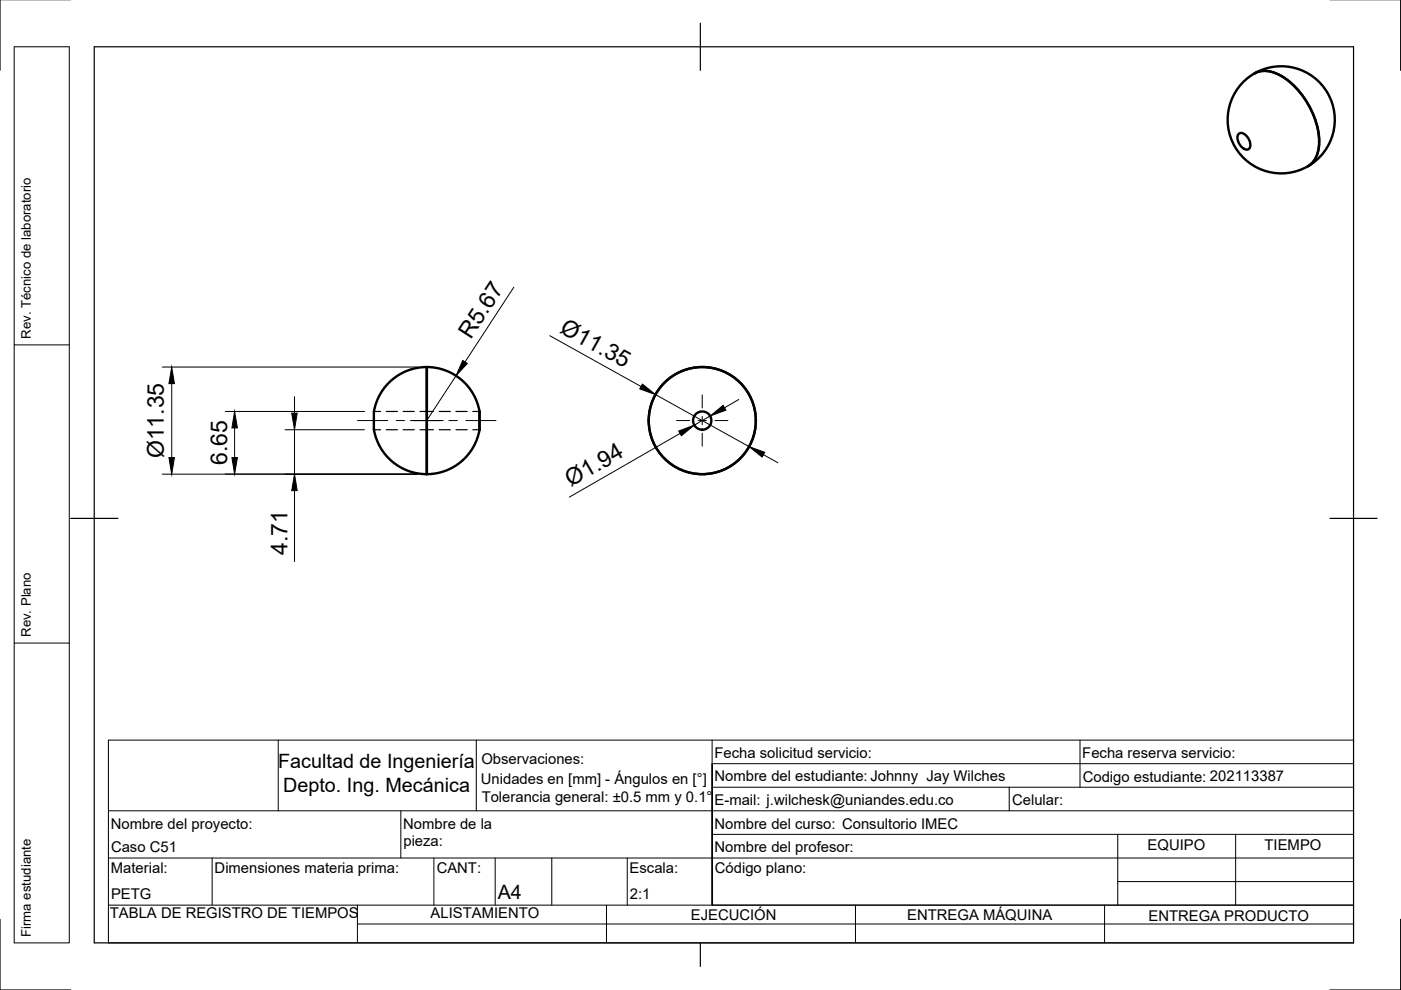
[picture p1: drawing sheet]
<svg xmlns="http://www.w3.org/2000/svg" width="297mm" height="210mm" viewBox="0 0 297 210" stroke-linecap="round" stroke-linejoin="round" font-family="sans-serif">
<!-- layer: Visible -->
<g fill="none" stroke="#000" stroke-width=".51">
<path d="M263.9 17.1a6.2 6.2 0 0 1 4.1-2.1 11 11 0 0 1 7.9 4.9 16.4 16.4 0 0 1 3.7 11.5 5.1 5.1 0 0 1-3.5 4.4 11.4 11.4 0 0 1-14-4.2 11.4 11.4 0 0 1 1.8-14.5zM262.6 28.4a1.32 1.32 0 0 1 1.9 .7 2.02 2.02 0 0 1 .2 2.5 2.05 2.05 0 0 1-2.2-1.8l-.1-.9zM277.3 35.2a11.4 11.4 0 0 0 4.2-15.5 11.4 11.4 0 0 0-15.5-4.2 5.9 5.9 0 0 1 6.1 .8 17.7 17.7 0 0 1 7.6 14.2 5.6 5.6 0 0 1-2.4 4.7M90.5 77.8a11 11 0 0 1 11.2 12.4 7 7 0 0 1-1.2 4.4 11.2 11.2 0 0 1-10 5.9zM82.7 80.9a11 11 0 0 1 7.8-3v22.6a11.1 11.1 0 0 1-11.2-10.3 10.9 10.9 0 0 1 3.4-9.3z"/>
<circle cx="148.9" cy="89.2" r="1.94"/>
<circle cx="148.9" cy="89.2" r="11.4"/>
</g>
<!-- layer: Hidden -->
<g fill="none" stroke="#000" stroke-width=".25">
<path d="M79.3 88.7v2.4M79.3 91.1h.1M79.3 91.1h1.4M80.7 87.2h-1.4v.3M81.9 91.1h2.4M81.9 87.2h2.4M85.5 91.1h2.3M85.5 87.2h2.3M89 91.1h2.9M89 87.2h2.9M93.1 91.1h2.4M93.1 87.2h2.4"/>
<path d="M96.7 91.1h2.4M96.7 87.2h2.4M100.2 91.1h1.5M100.2 87.2h1.5M101.7 91.1h.1M101.7 87.2h.1"/>
</g>
<!-- layer: Custom Tables -->
<path d="M3 9.9h11.7v190h-11.7zM3 73.1h11.7M3 136.3h11.7" fill="none" stroke="#000" stroke-width=".21"/>
<!-- layer: Border -->
<path d="M0 -.1v15M297 -.1v15M20 9.9h267v190h-267zM148.5 4.9v10M15 109.9h10M282 109.9h10M0 194.9v15h15M148.5 199.9v5M297 194.9v15h-15" fill="none" stroke="#000" stroke-width=".25"/>
<!-- layer: TitleBlock -->
<g fill="none" stroke="#000" stroke-width=".21">
<path d="M59 156.9v15M101 156.9v15M151 156.9v35v-30h136M229 156.9v10M23 171.9h264M85 171.9v10M151 166.9h136M151 176.9h136M214 166.9v5M237 176.9v15M262 176.9v15M23 191.9v8h264v-43h-264v35h264h-136"/>
<path d="M23 181.9h264M45 181.9v10M75.8 195.9h211.2M75.8 191.9v8M92 181.9v10M105 181.9v10M117 181.9v10M128.6 191.9v8M133 181.9v10M181.4 191.9v8M234.2 191.9v8M237 186.9h50"/>
</g>
<!-- layer: Smart Centers -->
<path d="M75.8 89.2h6.4M84 89.2h1.8M87 89.2h7M95.2 89.2h1.8M98.8 89.2h6.4M143.4 89.2h2.8M148 89.2h1.8M148.9 83.7v2.8M148.9 88.3v1.8M148.9 91.9v2.7M151.6 89.2h2.7" fill="none" stroke="#000" stroke-width=".21"/>
<!-- layer: FD_Dimensions -->
<g fill="none" stroke="#000" stroke-width=".21">
<path d="M34.4 77.8h54.1M96.7 79.7l-6.2 9.5M108.9 60.9l-10.3 15.8M116.6 71.2l19.3 10.8M36.4 81.3v15.7M47.8 87.2h29.5M49.7 90.7v6.3M60.4 91.1h16.9M62.4 84.1v3.5M62.4 91.1v9.4M139 83.7l19.8 11M144.2 91.9l-23.5 13.5"/>
<path d="M150.6 88.2l-3.4 1.9M156.6 84.7l-3 1.8M161.9 96.4l3 1.7M34.4 100.5h54.1M47.8 100.5h40.7M62.4 104v15.1"/>
</g>
<path d="M98.1 76.4l1 .7-2.4 2.6zM35.8 97h1.2l-.6 3.5zM36.4 77.8l.6 3.5h-1.2zM49.2 97h1.1l-.6 3.5zM49.7 87.2l.6 3.5h-1.1zM61.8 87.6h1.2l-.6 3.5zM136.2 81.4l2.8 2.3-3.4-1.2zM143.9 91.4l3.3-1.3-2.7 2.3zM150.6 88.2l2.7-2.2 .6 1zM158.8 94.7l3.3 1.2-.5 1zM62.4 100.5l.6 3.5h-1.2z" fill="#000" stroke="#000" stroke-width=".21"/>
<g font-size="4.9">
<text x="118.5" y="70.4" transform="rotate(29 118.5 70.4)">Ø11.35</text>
<text x="99.8" y="72" transform="rotate(-57 99.8 72)">R5.67</text>
<text x="34.8" y="97.2" transform="rotate(-90 34.8 97.2)">Ø11.35</text>
<text x="48.2" y="98.6" transform="rotate(-90 48.2 98.6)">6.65</text>
<text x="121" y="103.3" transform="rotate(-30 121 103.3)">Ø1.94</text>
<text x="60.9" y="117.6" transform="rotate(-90 60.9 117.6)">4.71</text>
</g>
<g font-size="4.2">
<text x="59" y="162.9">Facultad de Ingeniería</text>
<text x="60" y="168">Depto. Ing. Mecánica</text>
<text x="105.5" y="190.7">A4</text>
</g>
<g font-size="3.1">
<text x="102.1" y="162">Observaciones:</text>
<text x="151.5" y="160.7">Fecha solicitud servicio:</text>
<text x="229.5" y="160.7">Fecha reserva servicio:</text>
<text x="102" y="166.3">Unidades en [mm] - Ángulos en [°]</text>
<text x="151.5" y="165.7">Nombre del estudiante: Johnny Jay Wilches</text>
<text x="229.6" y="165.7">Codigo estudiante: 202113387</text>
<text x="102.1" y="170.1">Tolerancia general: ±0.5 mm y 0.1°</text>
<text x="151.5" y="170.7">E-mail: j.wilchesk@uniandes.edu.co</text>
<text x="214.6" y="170.7">Celular:</text>
<text x="23.5" y="175.7">Nombre del proyecto:</text>
<text x="85.5" y="175.7">Nombre de la</text>
<text x="85.5" y="179.4">pieza:</text>
<text x="151.5" y="175.7">Nombre del curso: Consultorio IMEC</text>
<text x="23.5" y="185.2">Material:</text>
<text x="23.5" y="180.7">Caso C51</text>
<text x="45.5" y="185.2">Dimensiones materia prima:</text>
<text x="92.6" y="185.2">CANT:</text>
<text x="133.5" y="185.2">Escala:</text>
<text x="151.5" y="180.7">Nombre del profesor:</text>
<text x="151.6" y="185.2">Código plano:</text>
<text x="243.3" y="180.2">EQUIPO</text>
<text x="268.1" y="180.2">TIEMPO</text>
<text x="23.5" y="190.7">PETG</text>
<text x="133.5" y="190.7">2:1</text>
<text x="23.3" y="194.7">TABLA DE REGISTRO DE TIEMPOS</text>
<text x="91.3" y="194.6">ALISTAMIENTO</text>
<text x="146.5" y="195.1">EJECUCIÓN</text>
<text x="192.4" y="195.1">ENTREGA MÁQUINA</text>
<text x="243.5" y="195.2">ENTREGA PRODUCTO</text>
</g>
<g font-size="2.8">
<text x="6.5" y="71.9" transform="rotate(-90 6.5 71.9)">Rev. Técnico de laboratorio</text>
<text x="6.5" y="135.1" transform="rotate(-90 6.5 135.1)">Rev. Plano</text>
<text x="6.5" y="198.6" transform="rotate(-90 6.5 198.6)">Firma estudiante</text>
</g>
</svg>
